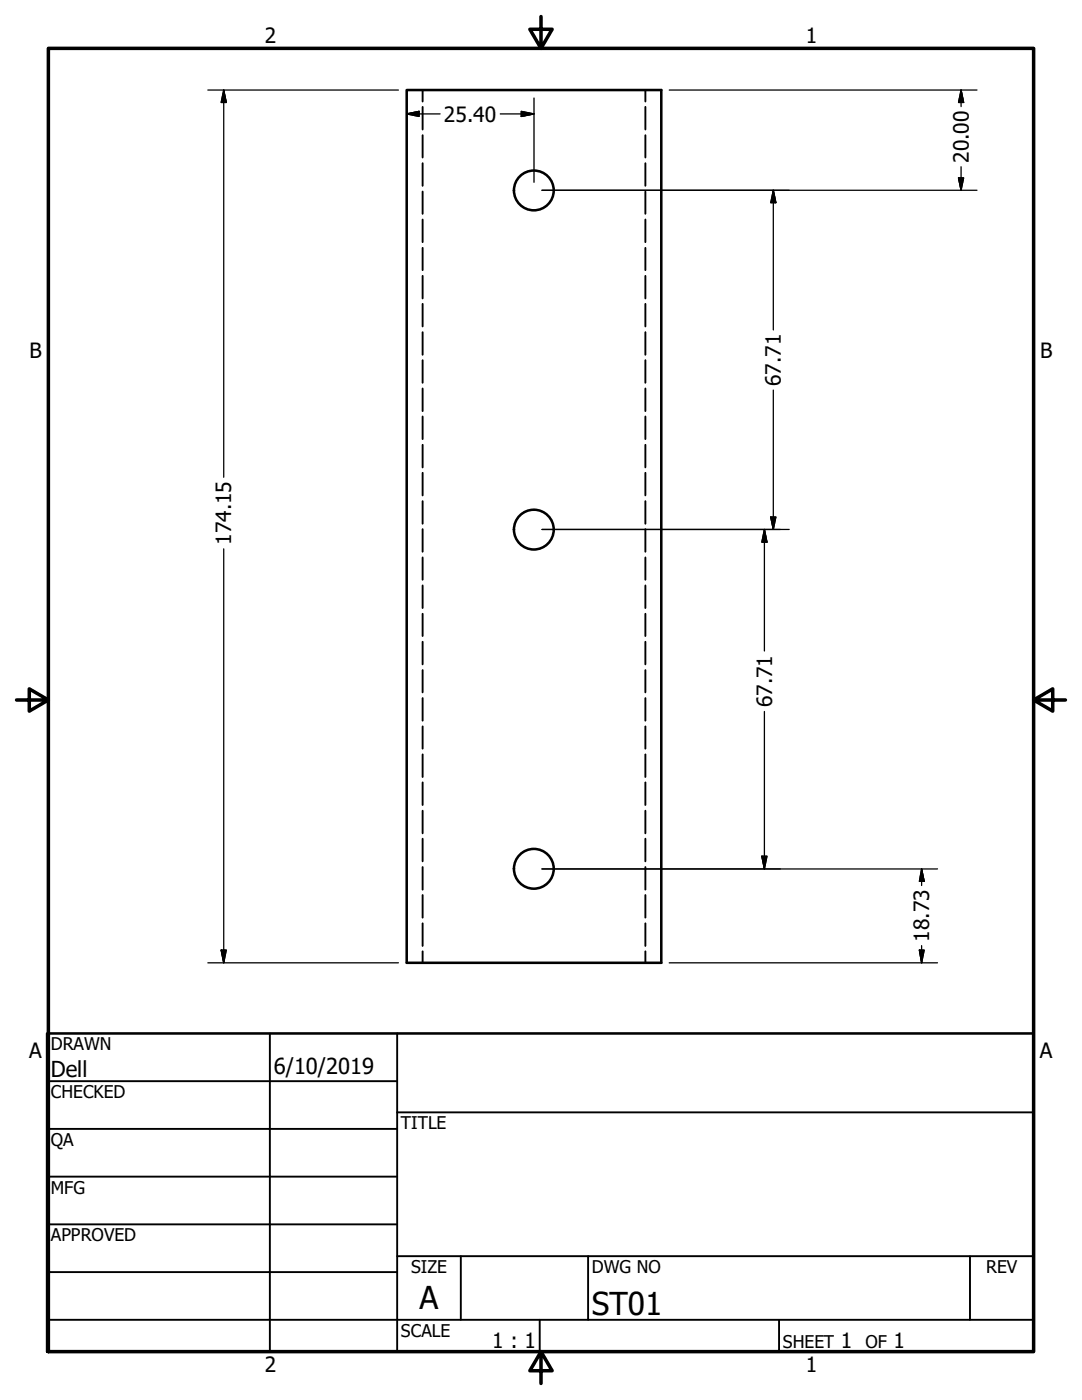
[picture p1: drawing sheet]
<svg xmlns="http://www.w3.org/2000/svg" width="216mm" height="279mm" viewBox="0 0 216 279" stroke-linecap="round" stroke-linejoin="round" font-family="sans-serif">
<!-- layer: Visible (ANSI) -->
<g fill="none" stroke="#000" stroke-width=".51">
<path d="M81.2 18h50.8v174.2h-50.8z"/>
<circle cx="106.5" cy="38" r="4"/>
<circle cx="106.5" cy="105.7" r="4"/>
<circle cx="106.5" cy="173.4" r="4"/>
</g>
<!-- layer: Hidden (ANSI) -->
<g fill="none" stroke="#000" stroke-width=".38">
<path d="M84.3 18v2.3M128.8 18v2.3M84.3 21.3v4.5M84.3 27v4.4M84.3 32.6v4.5M84.3 38.2v4.5M128.8 21.3v4.5M128.8 27v4.4M128.8 32.6v4.5M128.8 38.2v4.5M84.3 43.8v4.5M84.3 49.5v4.4"/>
<path d="M84.3 55.1v4.5M128.8 43.8v4.5M128.8 49.5v4.4M128.8 55.1v4.5M84.3 60.6v4.6M84.3 66.3v4.5M84.3 71.9v4.5M84.3 77.5v4.5M128.8 60.6v4.6M128.8 66.3v4.5M128.8 71.9v4.5M128.8 77.5v4.5"/>
<path d="M84.3 83.1v4.5M84.3 88.8v4.5M84.3 94.4v4.5M128.8 83.1v4.5M128.8 88.8v4.5M128.8 94.4v4.5M84.3 100v4.5M84.3 105.6v4.5M84.3 111.3v4.4M84.3 116.8v4.5M128.8 100v4.5M128.8 105.6v4.5"/>
<path d="M128.8 111.3v4.4M128.8 116.8v4.5M84.3 122.5v4.4M84.3 128.1v4.5M84.3 133.7v4.5M84.3 139.3v4.5M128.8 122.5v4.4M128.8 128.1v4.5M128.8 133.7v4.5M128.8 139.3v4.5M84.3 145v4.4M84.3 150.6v4.5"/>
<path d="M84.3 156.1v4.6M128.8 145v4.4M128.8 150.6v4.5M128.8 156.1v4.6M84.3 161.8v4.5M84.3 167.4v4.5M84.3 173v4.5M84.3 178.6v4.5M128.8 161.8v4.5M128.8 167.4v4.5M128.8 173v4.5M128.8 178.6v4.5"/>
<path d="M84.3 184.3v4.5M84.3 189.9v2.3M128.8 184.3v4.5M128.8 189.9v2.3"/>
</g>
<!-- layer: Border (ANSI) -->
<path d="M9.7 9.7h196.5v260h-196.5zM107.9 3.3v6.4l-2.2-3.9h4.5l-2.3 3.9M3.3 139.7h6.4l-3.9-2.2v4.4l3.9-2.2M206.2 139.7l3.9 2.2v-4.4l-3.9 2.2h6.4M107.9 269.7l2.3 3.9h-4.5l2.2-3.9v6.4" fill="none" stroke="#000" stroke-width=".7"/>
<!-- layer: Title (ANSI) -->
<g fill="none" stroke="#000" stroke-width=".38">
<path d="M9.4 215.8h69.8M53.8 206.2v63.5M79.2 206.2v63.5M9.4 225.3h69.8M9.4 234.8h69.8M79.2 222h127M9.4 244.3h69.8M9.4 253.9h69.8M79.2 250.7h127M91.9 250.7v12.7M117.3 250.7v12.7M193.5 250.7v12.7"/>
<path d="M9.4 263.4h196.8M107.7 263.4v6.3M155.4 263.4v6.3"/>
</g>
<path d="M9.4 206.2h196.8v63.5h-196.8z" fill="none" stroke="#000" stroke-width=".51"/>
<!-- layer: Dimension (ANSI) -->
<g fill="none" stroke="#000" stroke-width=".25">
<path d="M41.5 18h38M44.6 18l.5 2.4h-1zM44.6 18v77.2M106.6 19.6v16.8M133.5 18h61.4M191.8 18l.5 2.4h-1zM191.8 18v3.3M81.2 22.7l2.4-.5v1zM81.2 22.7h6.6M99.8 22.7h6.8M104 22.2l2.6 .5-2.6 .5zM108.1 38h86.8"/>
<path d="M154.3 38l.5 2.4h-1zM154.3 38v27.8M191.3 35.5h1l-.5 2.5zM191.8 33.3v4.7M154.3 77.9v27.8M44.6 109.5v82.7M108.1 105.7h49.4M152.5 105.7l.5 2.5h-1zM152.5 105.7v24.2M153.8 103.2h1l-.5 2.5zM152.5 142v31.4M108.1 173.4h79"/>
<path d="M152 170.9h1l-.5 2.5zM183.9 173.4l.5 2.5h-.9zM183.9 173.4v3.3M41.5 192.2h38M44.1 189.6h1l-.5 2.6zM133.5 192.2h53.6M183.5 189.6h.9l-.5 2.6zM183.9 188.7v3.5"/>
</g>
<g fill="#000" stroke="#000" stroke-width=".25">
<path d="M44.6 18l.5 2.4zM44.6 18l.5 2.4h-1zM81.2 22.7l2.4-.5zM81.2 22.7l2.4-.5v1zM104 23.2l2.6-.5zM104 22.2l2.6 .5-2.6 .5zM191.3 35.5l.5 2.5zM191.3 35.5h1l-.5 2.5zM191.8 18l.5 2.4zM191.8 18l.5 2.4h-1zM154.3 38l.5 2.4zM154.3 38l.5 2.4h-1z"/>
<path d="M152.5 105.7l.5 2.5zM152.5 105.7l.5 2.5h-1zM153.8 103.2l.5 2.5zM153.8 103.2h1l-.5 2.5zM152 170.9l.5 2.5zM152 170.9h1l-.5 2.5zM183.9 173.4l.5 2.5zM183.9 173.4l.5 2.5h-.9zM44.1 189.6l.5 2.6zM44.1 189.6h1l-.5 2.6zM183.5 189.6l.4 2.6zM183.5 189.6h.9l-.5 2.6z"/>
</g>
<g font-size="6.3">
<text x="83.7" y="261.2">A</text>
<text x="118.1" y="262.5">ST01</text>
</g>
<g font-size="4.4">
<text x="10.2" y="214.9">Dell</text>
<text x="54.6" y="214.3">6/10/2019</text>
</g>
<g font-size="4.2">
<text x="52.8" y="8.6">2</text>
<text x="160.8" y="8.6">1</text>
<text x="88.6" y="24.3">25.40</text>
<text x="193.3" y="32.5" transform="rotate(-90 193.3 32.5)">20.00</text>
<text x="5.9" y="71.4">B</text>
<text x="207.6" y="71.4">B</text>
<text x="155.8" y="77" transform="rotate(-90 155.8 77)">67.71</text>
<text x="46.1" y="108.7" transform="rotate(-90 46.1 108.7)">174.15</text>
<text x="154.1" y="141.2" transform="rotate(-90 154.1 141.2)">67.71</text>
<text x="185.4" y="187.9" transform="rotate(-90 185.4 187.9)">18.73</text>
<text x="5.8" y="211.1">A</text>
<text x="207.5" y="211.1">A</text>
<text x="98.2" y="269">1 : 1</text>
<text x="167.8" y="268.9">1</text>
<text x="178.3" y="268.9">1</text>
<text x="52.8" y="273.8">2</text>
<text x="160.8" y="273.8">1</text>
</g>
<g font-size="3.5">
<text x="10.2" y="209.5">DRAWN</text>
<text x="10.2" y="219.1">CHECKED</text>
<text x="80" y="225.3">TITLE</text>
<text x="10.2" y="228.7">QA</text>
<text x="10.2" y="238.2">MFG</text>
<text x="10.2" y="247.7">APPROVED</text>
<text x="82" y="254.1">SIZE</text>
<text x="118.1" y="254.1">DWG NO</text>
<text x="196.8" y="254">REV</text>
<text x="80" y="266.8">SCALE</text>
<text x="156.2" y="268.9">SHEET</text>
<text x="172.7" y="268.9">OF</text>
</g>
</svg>
